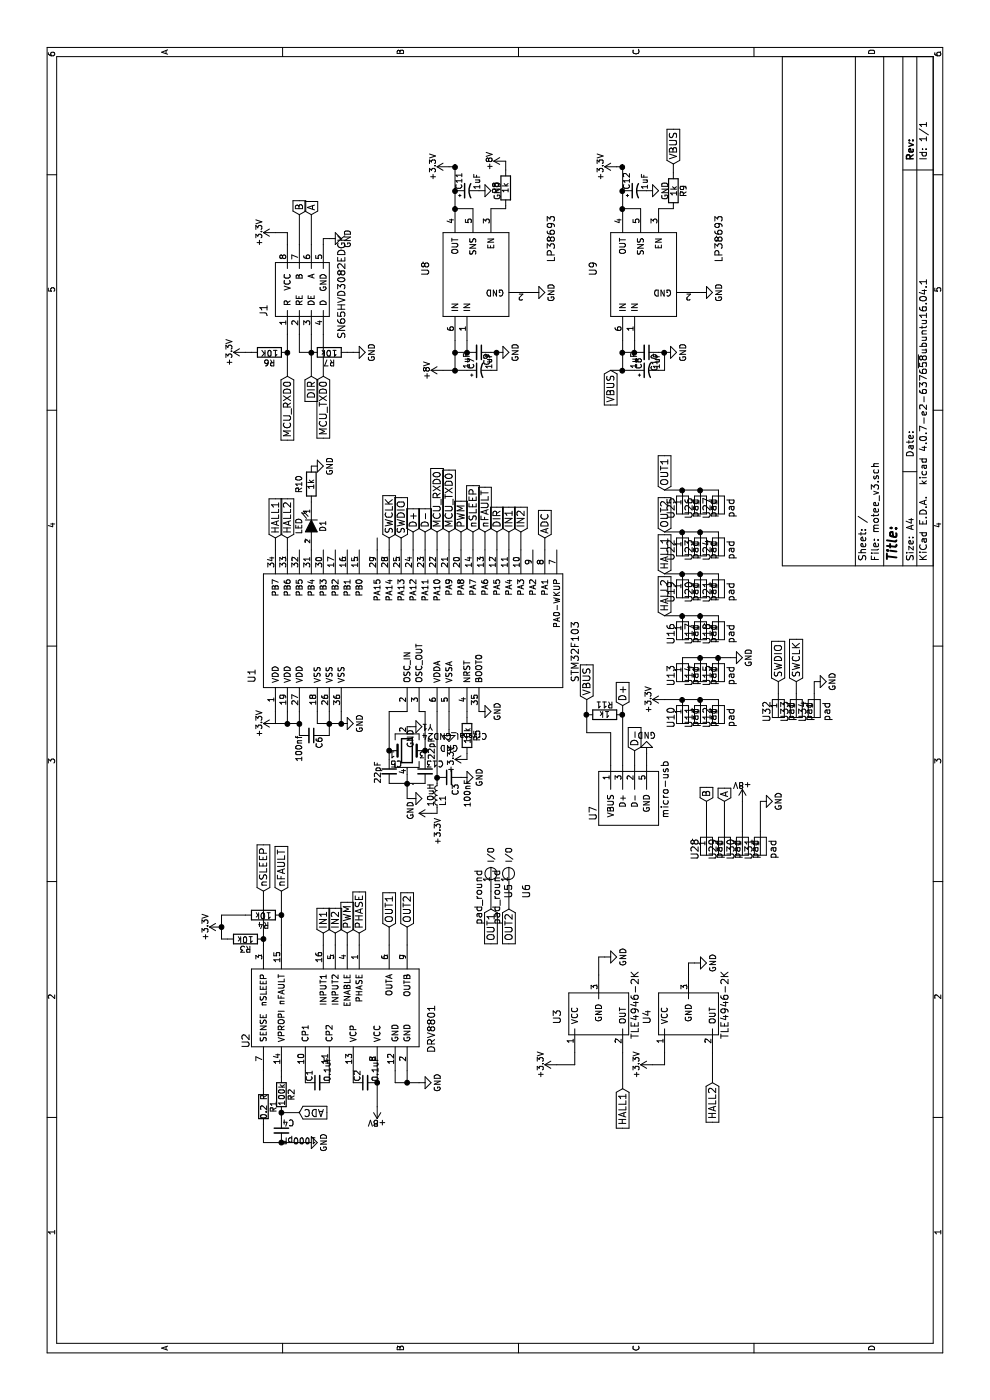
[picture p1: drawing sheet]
EESchema Schematic File Version 2
LIBS:motee_v3-rescue
LIBS:power
LIBS:device
LIBS:transistors
LIBS:conn
LIBS:linear
LIBS:regul
LIBS:74xx
LIBS:cmos4000
LIBS:adc-dac
LIBS:memory
LIBS:xilinx
LIBS:microcontrollers
LIBS:dsp
LIBS:microchip
LIBS:analog_switches
LIBS:motorola
LIBS:texas
LIBS:intel
LIBS:audio
LIBS:interface
LIBS:digital-audio
LIBS:philips
LIBS:display
LIBS:cypress
LIBS:siliconi
LIBS:opto
LIBS:atmel
LIBS:contrib
LIBS:valves
LIBS:stm32f103T8U
LIBS:drv8801
LIBS:pad
LIBS:sn65hvd3082edgk
LIBS:TLE4946-2K
LIBS:lp38693
LIBS:micro-usb
LIBS:motee_v3-cache
EELAYER 25 0
EELAYER END
$Descr A4 11693 8268
encoding utf-8
Sheet 1 1
Title ""
Date ""
Rev ""
Comp ""
Comment1 ""
Comment2 ""
Comment3 ""
Comment4 ""
$EndDescr
$Comp
L STM32F103 U1
U 1 1
P 6450 3700
F 0 "U1" H 6050 5300 60  0000 C CNN
F 1 "STM32F103" H 6250 2600 60  0000 C CNN
F 2 "stm32f103t8u:untitled-QFN50P600X600X100-37N" H 6450 3700 60  0001 C CNN
F 3 "" H 6450 3700 60  0000 C CNN
	1    6450 3700
	1    0    0    -1  
$EndComp
$Comp
L DRV8801 U2
U 1 1
P 3250 2950
F 0 "U2" H 3000 3850 60  0000 C CNN
F 1 "DRV8801" H 3100 2300 60  0000 C CNN
F 2 "Housings_DFN_QFN:UQFN-16-1EP_4x4mm_Pitch0.65mm" H 3250 2950 60  0001 C CNN
F 3 "" H 3250 2950 60  0000 C CNN
	1    3250 2950
	1    0    0    -1  
$EndComp
$Comp
L GND #PWR01
U 1 1
P 2650 3500
F 0 "#PWR01" H 2650 3250 50  0001 C CNN
F 1 "GND" H 2650 3350 50  0000 C CNN
F 2 "" H 2650 3500 50  0000 C CNN
F 3 "" H 2650 3500 50  0000 C CNN
	1    2650 3500
	1    0    0    -1  
$EndComp
$Comp
L GND #PWR02
U 1 1
P 5650 2850
F 0 "#PWR02" H 5650 2600 50  0001 C CNN
F 1 "GND" H 5650 2700 50  0000 C CNN
F 2 "" H 5650 2850 50  0000 C CNN
F 3 "" H 5650 2850 50  0000 C CNN
	1    5650 2850
	1    0    0    -1  
$EndComp
$Comp
L +8V #PWR03
U 1 1
P 2450 3150
F 0 "#PWR03" H 2450 3000 50  0001 C CNN
F 1 "+8V" H 2450 3290 50  0000 C CNN
F 2 "" H 2450 3150 50  0000 C CNN
F 3 "" H 2450 3150 50  0000 C CNN
	1    2450 3150
	0    -1   -1   0   
$EndComp
Text GLabel 3900 2900 2    60   Input ~ 0
PWM
Text GLabel 3900 2800 2    60   Input ~ 0
IN2
Text GLabel 3900 2700 2    60   Input ~ 0
IN1
$Comp
L +3.3V #PWR04
U 1 1
P 5650 2300
F 0 "#PWR04" H 5650 2150 50  0001 C CNN
F 1 "+3.3V" H 5650 2440 50  0000 C CNN
F 2 "" H 5650 2300 50  0000 C CNN
F 3 "" H 5650 2300 50  0000 C CNN
	1    5650 2300
	1    0    0    -1  
$EndComp
$Comp
L +3.3V #PWR05
U 1 1
P 4900 3600
F 0 "#PWR05" H 4900 3450 50  0001 C CNN
F 1 "+3.3V" H 4750 3550 50  0000 C CNN
F 2 "" H 4900 3600 50  0000 C CNN
F 3 "" H 4900 3600 50  0000 C CNN
	1    4900 3600
	1    0    0    -1  
$EndComp
$Comp
L L_Small L1
U 1 1
P 5050 3650
F 0 "L1" V 5000 3650 50  0000 L CNN
F 1 "10uH" V 5100 3550 50  0000 L CNN
F 2 "Inductors_NEOSID:Neosid_Inductor_SM0603CG" H 5050 3650 50  0001 C CNN
F 3 "" H 5050 3650 50  0000 C CNN
	1    5050 3650
	0    -1   -1   0   
$EndComp
$Comp
L GND #PWR06
U 1 1
P 5600 3750
F 0 "#PWR06" H 5600 3500 50  0001 C CNN
F 1 "GND" H 5600 3600 50  0000 C CNN
F 2 "" H 5600 3750 50  0000 C CNN
F 3 "" H 5600 3750 50  0000 C CNN
	1    5600 3750
	0    1    1    0   
$EndComp
$Comp
L R R5
U 1 1
P 5550 3900
F 0 "R5" V 5630 3900 50  0000 C CNN
F 1 "10k" V 5550 3900 50  0000 C CNN
F 2 "Resistors_SMD:R_0402" V 5480 3900 50  0001 C CNN
F 3 "" H 5550 3900 50  0000 C CNN
	1    5550 3900
	0    1    1    0   
$EndComp
$Comp
L C_Small C1
U 1 1
P 2650 2650
F 0 "C1" H 2660 2720 50  0000 L CNN
F 1 "0.1uF" H 2660 2570 50  0000 L CNN
F 2 "Capacitors_SMD:C_0402" H 2650 2650 50  0001 C CNN
F 3 "" H 2650 2650 50  0000 C CNN
	1    2650 2650
	1    0    0    -1  
$EndComp
$Comp
L C_Small C2
U 1 1
P 2650 3050
F 0 "C2" H 2660 3120 50  0000 L CNN
F 1 "0.1uF" H 2660 2970 50  0000 L CNN
F 2 "Capacitors_SMD:C_0402" H 2650 3050 50  0001 C CNN
F 3 "" H 2650 3050 50  0000 C CNN
	1    2650 3050
	1    0    0    -1  
$EndComp
$Comp
L C_Small C3
U 1 1
P 5200 3750
F 0 "C3" H 5050 3700 50  0000 L CNN
F 1 "100nF" H 4950 3600 50  0000 L CNN
F 2 "Capacitors_SMD:C_0402" H 5200 3750 50  0001 C CNN
F 3 "" H 5200 3750 50  0000 C CNN
	1    5200 3750
	1    0    0    -1  
$EndComp
$Comp
L +3.3V #PWR07
U 1 1
P 5350 3900
F 0 "#PWR07" H 5350 3750 50  0001 C CNN
F 1 "+3.3V" H 5350 4040 50  0000 C CNN
F 2 "" H 5350 3900 50  0000 C CNN
F 3 "" H 5350 3900 50  0000 C CNN
	1    5350 3900
	1    0    0    -1  
$EndComp
$Comp
L GND #PWR08
U 1 1
P 5200 3850
F 0 "#PWR08" H 5200 3600 50  0001 C CNN
F 1 "GND" H 5200 3700 50  0000 C CNN
F 2 "" H 5200 3850 50  0000 C CNN
F 3 "" H 5200 3850 50  0000 C CNN
	1    5200 3850
	1    0    0    -1  
$EndComp
$Comp
L TLE4946-2K U3
U 1 1
P 3200 4950
F 0 "U3" H 3200 5250 60  0000 C CNN
F 1 "TLE4946-2K" H 3300 4600 60  0000 C CNN
F 2 "TO_SOT_Packages_SMD:SOT-23" H 3300 4600 60  0001 C CNN
F 3 "" H 3300 4600 60  0000 C CNN
	1    3200 4950
	1    0    0    -1  
$EndComp
$Comp
L TLE4946-2K U4
U 1 1
P 3200 5700
F 0 "U4" H 3200 6000 60  0000 C CNN
F 1 "TLE4946-2K" H 3300 5350 60  0000 C CNN
F 2 "TO_SOT_Packages_SMD:SOT-23" H 3300 5350 60  0001 C CNN
F 3 "" H 3300 5350 60  0000 C CNN
	1    3200 5700
	1    0    0    -1  
$EndComp
$Comp
L SN65HVD3082EDGK J1
U 1 1
P 9200 2700
F 0 "J1" H 9100 3200 60  0000 C CNN
F 1 "SN65HVD3082EDGK" H 9300 2550 60  0000 C CNN
F 2 "SN65HVD3082EDGK:VSSOP8_P0.65mm_W3mm" H 9300 2550 60  0001 C CNN
F 3 "" H 9300 2550 60  0000 C CNN
	1    9200 2700
	1    0    0    -1  
$EndComp
$Comp
L GND #PWR09
U 1 1
P 3700 5050
F 0 "#PWR09" H 3700 4800 50  0001 C CNN
F 1 "GND" H 3700 4900 50  0000 C CNN
F 2 "" H 3700 5050 50  0000 C CNN
F 3 "" H 3700 5050 50  0000 C CNN
	1    3700 5050
	1    0    0    -1  
$EndComp
$Comp
L GND #PWR010
U 1 1
P 3650 5800
F 0 "#PWR010" H 3650 5550 50  0001 C CNN
F 1 "GND" H 3650 5650 50  0000 C CNN
F 2 "" H 3650 5800 50  0000 C CNN
F 3 "" H 3650 5800 50  0000 C CNN
	1    3650 5800
	1    0    0    -1  
$EndComp
$Comp
L +3.3V #PWR011
U 1 1
P 2800 4650
F 0 "#PWR011" H 2800 4500 50  0001 C CNN
F 1 "+3.3V" H 2800 4790 50  0000 C CNN
F 2 "" H 2800 4650 50  0000 C CNN
F 3 "" H 2800 4650 50  0000 C CNN
	1    2800 4650
	1    0    0    -1  
$EndComp
$Comp
L +3.3V #PWR012
U 1 1
P 2800 5450
F 0 "#PWR012" H 2800 5300 50  0001 C CNN
F 1 "+3.3V" H 2800 5590 50  0000 C CNN
F 2 "" H 2800 5450 50  0000 C CNN
F 3 "" H 2800 5450 50  0000 C CNN
	1    2800 5450
	1    0    0    -1  
$EndComp
Text GLabel 2600 5200 0    60   Input ~ 0
HALL1
Text GLabel 2650 5950 0    60   Input ~ 0
HALL2
$Comp
L R R2
U 1 1
P 2550 2350
F 0 "R2" V 2630 2350 50  0000 C CNN
F 1 "100k" V 2550 2350 50  0000 C CNN
F 2 "Resistors_SMD:R_0402" V 2480 2350 50  0001 C CNN
F 3 "" H 2550 2350 50  0000 C CNN
	1    2550 2350
	0    1    1    0   
$EndComp
$Comp
L GND #PWR013
U 1 1
P 2150 2550
F 0 "#PWR013" H 2150 2300 50  0001 C CNN
F 1 "GND" H 2150 2400 50  0000 C CNN
F 2 "" H 2150 2550 50  0000 C CNN
F 3 "" H 2150 2550 50  0000 C CNN
	1    2150 2550
	1    0    0    -1  
$EndComp
Text GLabel 2400 2500 3    60   Input ~ 0
ADC
$Comp
L R R1
U 1 1
P 2450 2200
F 0 "R1" V 2530 2200 50  0000 C CNN
F 1 "0.2 R" V 2450 2200 50  0000 C CNN
F 2 "Resistors_SMD:R_0603" V 2380 2200 50  0001 C CNN
F 3 "" H 2450 2200 50  0000 C CNN
	1    2450 2200
	0    1    1    0   
$EndComp
$Comp
L pad_round U5
U 1 1
P 4200 3950
F 0 "U5" H 4150 4250 60  0000 C CNN
F 1 "pad_round" H 4200 4000 60  0000 C CNN
F 2 "pad_round:pad_round" H 4200 4000 60  0001 C CNN
F 3 "" H 4200 4000 60  0000 C CNN
	1    4200 3950
	-1   0    0    1   
$EndComp
$Comp
L pad_round U6
U 1 1
P 4200 4100
F 0 "U6" H 4150 4400 60  0000 C CNN
F 1 "pad_round" H 4200 4150 60  0000 C CNN
F 2 "pad_round:pad_round" H 4200 4150 60  0001 C CNN
F 3 "" H 4200 4150 60  0000 C CNN
	1    4200 4100
	-1   0    0    1   
$EndComp
$Comp
L R R3
U 1 1
P 3850 2050
F 0 "R3" V 3930 2050 50  0000 C CNN
F 1 "10k" V 3850 2050 50  0000 C CNN
F 2 "Resistors_SMD:R_0402" V 3780 2050 50  0001 C CNN
F 3 "" H 3850 2050 50  0000 C CNN
	1    3850 2050
	-1   0    0    1   
$EndComp
$Comp
L R R4
U 1 1
P 4050 2200
F 0 "R4" V 4130 2200 50  0000 C CNN
F 1 "10k" V 4050 2200 50  0000 C CNN
F 2 "Resistors_SMD:R_0402" V 3980 2200 50  0001 C CNN
F 3 "" H 4050 2200 50  0000 C CNN
	1    4050 2200
	-1   0    0    1   
$EndComp
$Comp
L +3.3V #PWR014
U 1 1
P 3950 1850
F 0 "#PWR014" H 3950 1700 50  0001 C CNN
F 1 "+3.3V" H 3950 1990 50  0000 C CNN
F 2 "" H 3950 1850 50  0000 C CNN
F 3 "" H 3950 1850 50  0000 C CNN
	1    3950 1850
	1    0    0    -1  
$EndComp
Text GLabel 4250 2350 2    60   Input ~ 0
nFAULT
Text GLabel 4250 2200 2    60   Input ~ 0
nSLEEP
Text GLabel 3900 3000 2    60   Input ~ 0
PHASE
$Comp
L GND #PWR015
U 1 1
P 9700 2750
F 0 "#PWR015" H 9700 2500 50  0001 C CNN
F 1 "GND" H 9700 2600 50  0000 C CNN
F 2 "" H 9700 2750 50  0000 C CNN
F 3 "" H 9700 2750 50  0000 C CNN
	1    9700 2750
	1    0    0    -1  
$EndComp
$Comp
L R R6
U 1 1
P 8750 2250
F 0 "R6" V 8830 2250 50  0000 C CNN
F 1 "10K" V 8750 2250 50  0000 C CNN
F 2 "Resistors_SMD:R_0402" V 8680 2250 50  0001 C CNN
F 3 "" H 8750 2250 50  0000 C CNN
	1    8750 2250
	-1   0    0    1   
$EndComp
$Comp
L R R7
U 1 1
P 8750 2750
F 0 "R7" V 8830 2750 50  0000 C CNN
F 1 "10k" V 8750 2750 50  0000 C CNN
F 2 "Resistors_SMD:R_0402" V 8680 2750 50  0001 C CNN
F 3 "" H 8750 2750 50  0000 C CNN
	1    8750 2750
	-1   0    0    1   
$EndComp
Text GLabel 8550 2700 0    60   Input ~ 0
MCU_TXD0
Text GLabel 8550 2600 0    60   Input ~ 0
DIR
Text GLabel 8550 2400 0    60   Input ~ 0
MCU_RXD0
Text GLabel 9900 2500 2    60   Input ~ 0
B
Text GLabel 9900 2600 2    60   Input ~ 0
A
$Comp
L +3.3V #PWR016
U 1 1
P 8750 2050
F 0 "#PWR016" H 8750 1900 50  0001 C CNN
F 1 "+3.3V" H 8750 2190 50  0000 C CNN
F 2 "" H 8750 2050 50  0000 C CNN
F 3 "" H 8750 2050 50  0000 C CNN
	1    8750 2050
	1    0    0    -1  
$EndComp
$Comp
L +3.3V #PWR017
U 1 1
P 9750 2300
F 0 "#PWR017" H 9750 2150 50  0001 C CNN
F 1 "+3.3V" H 9750 2440 50  0000 C CNN
F 2 "" H 9750 2300 50  0000 C CNN
F 3 "" H 9750 2300 50  0000 C CNN
	1    9750 2300
	1    0    0    -1  
$EndComp
$Comp
L GND #PWR018
U 1 1
P 8750 2950
F 0 "#PWR018" H 8750 2700 50  0001 C CNN
F 1 "GND" H 8750 2800 50  0000 C CNN
F 2 "" H 8750 2950 50  0000 C CNN
F 3 "" H 8750 2950 50  0000 C CNN
	1    8750 2950
	1    0    0    -1  
$EndComp
Text GLabel 7200 2300 2    60   Input ~ 0
HALL1
Text GLabel 7200 2400 2    60   Input ~ 0
HALL2
Text GLabel 7250 3850 2    60   Input ~ 0
PWM
Text GLabel 7250 3550 2    60   Input ~ 0
D-
Text GLabel 7250 3750 2    60   Input ~ 0
MCU_TXD0
Text GLabel 7250 3950 2    60   Input ~ 0
nSLEEP
Text GLabel 7250 4050 2    60   Input ~ 0
nFAULT
Text GLabel 7200 4550 2    60   Input ~ 0
ADC
Text GLabel 7250 3650 2    60   Input ~ 0
MCU_RXD0
Text GLabel 7250 3450 2    60   Input ~ 0
D+
Text GLabel 7250 4150 2    60   Input ~ 0
DIR
$Comp
L LP38693 U9
U 1 1
P 9500 5400
F 0 "U9" H 9450 5850 60  0000 C CNN
F 1 "LP38693" H 9700 4800 60  0000 C CNN
F 2 "TO_SOT_Packages_SMD:SOT-23-6" H 9500 5400 60  0001 C CNN
F 3 "" H 9500 5400 60  0000 C CNN
	1    9500 5400
	1    0    0    -1  
$EndComp
$Comp
L GND #PWR019
U 1 1
P 9250 5850
F 0 "#PWR019" H 9250 5600 50  0001 C CNN
F 1 "GND" H 9250 5700 50  0000 C CNN
F 2 "" H 9250 5850 50  0000 C CNN
F 3 "" H 9250 5850 50  0000 C CNN
	1    9250 5850
	1    0    0    -1  
$EndComp
$Comp
L +3.3V #PWR020
U 1 1
P 10300 5150
F 0 "#PWR020" H 10300 5000 50  0001 C CNN
F 1 "+3.3V" H 10300 5290 50  0000 C CNN
F 2 "" H 10300 5150 50  0000 C CNN
F 3 "" H 10300 5150 50  0000 C CNN
	1    10300 5150
	1    0    0    -1  
$EndComp
$Comp
L R R9
U 1 1
P 10100 5625
F 0 "R9" V 10180 5625 50  0000 C CNN
F 1 "1k" V 10100 5625 50  0000 C CNN
F 2 "Resistors_SMD:R_0402" V 10030 5625 50  0001 C CNN
F 3 "" H 10100 5625 50  0000 C CNN
	1    10100 5625
	0    1    1    0   
$EndComp
$Comp
L C_Small C10
U 1 1
P 8750 5400
F 0 "C10" H 8760 5470 50  0000 L CNN
F 1 "1uF" H 8750 5300 50  0000 L CNN
F 2 "Capacitors_SMD:C_0402" H 8750 5400 50  0001 C CNN
F 3 "" H 8750 5400 50  0000 C CNN
	1    8750 5400
	-1   0    0    1   
$EndComp
$Comp
L GND #PWR021
U 1 1
P 8750 5550
F 0 "#PWR021" H 8750 5300 50  0001 C CNN
F 1 "GND" H 8750 5400 50  0000 C CNN
F 2 "" H 8750 5550 50  0000 C CNN
F 3 "" H 8750 5550 50  0000 C CNN
	1    8750 5550
	1    0    0    -1  
$EndComp
$Comp
L CP1_Small C12
U 1 1
P 10100 5300
F 0 "C12" H 10110 5370 50  0000 L CNN
F 1 "1uF" H 10110 5220 50  0000 L CNN
F 2 "Capacitors_SMD:C_1206" H 10100 5300 50  0001 C CNN
F 3 "" H 10100 5300 50  0000 C CNN
	1    10100 5300
	1    0    0    -1  
$EndComp
$Comp
L GND #PWR022
U 1 1
P 10100 5400
F 0 "#PWR022" H 10100 5150 50  0001 C CNN
F 1 "GND" H 10100 5250 50  0000 C CNN
F 2 "" H 10100 5400 50  0000 C CNN
F 3 "" H 10100 5400 50  0000 C CNN
	1    10100 5400
	1    0    0    -1  
$EndComp
$Comp
L CP1_Small C8
U 1 1
P 8600 5400
F 0 "C8" H 8610 5470 50  0000 L CNN
F 1 "1uF" H 8610 5320 50  0000 L CNN
F 2 "Capacitors_Tantalum_SMD:TantalC_SizeT_EIA-3528" H 8600 5400 50  0001 C CNN
F 3 "" H 8600 5400 50  0000 C CNN
	1    8600 5400
	1    0    0    -1  
$EndComp
$Comp
L C_Small C6
U 1 1
P 5550 2600
F 0 "C6" H 5560 2670 50  0000 L CNN
F 1 "100nf" H 5550 2500 50  0000 L CNN
F 2 "Capacitors_SMD:C_0402" H 5550 2600 50  0001 C CNN
F 3 "" H 5550 2600 50  0000 C CNN
	1    5550 2600
	-1   0    0    1   
$EndComp
Connection ~ 5650 2400
Connection ~ 9950 5200
Wire Wire Line
	9950 5200 10300 5200
Wire Wire Line
	9950 5200 9950 5350
Wire Wire Line
	7250 4150 7100 4150
Wire Wire Line
	7100 3450 7250 3450
Wire Wire Line
	7100 4550 7200 4550
Wire Wire Line
	7250 4050 7100 4050
Wire Wire Line
	7100 3950 7250 3950
Wire Wire Line
	7100 3550 7250 3550
Wire Wire Line
	7100 3650 7250 3650
Wire Wire Line
	7100 3750 7250 3750
Wire Wire Line
	7100 3850 7250 3850
Wire Wire Line
	7100 2300 7200 2300
Wire Wire Line
	7100 2400 7200 2400
Wire Wire Line
	8750 2050 8750 2100
Wire Wire Line
	8750 2950 8750 2900
Wire Wire Line
	9700 2700 9700 2750
Wire Wire Line
	9650 2700 9700 2700
Wire Wire Line
	9650 2600 9900 2600
Wire Wire Line
	9650 2500 9900 2500
Wire Wire Line
	9750 2400 9750 2300
Wire Wire Line
	9650 2400 9750 2400
Connection ~ 8750 2600
Wire Wire Line
	8750 2500 8750 2600
Wire Wire Line
	8750 2500 8900 2500
Wire Wire Line
	8550 2600 8900 2600
Wire Wire Line
	8550 2700 8900 2700
Wire Wire Line
	8550 2400 8900 2400
Wire Wire Line
	3800 3000 3900 3000
Connection ~ 3950 1850
Connection ~ 4050 2350
Connection ~ 3850 2200
Wire Wire Line
	3850 1850 3850 1900
Wire Wire Line
	3850 1850 4050 1850
Wire Wire Line
	4050 1850 4050 2050
Wire Wire Line
	3800 2200 4250 2200
Wire Wire Line
	3800 2350 4250 2350
Wire Wire Line
	3950 3400 3800 3400
Wire Wire Line
	3800 3250 3950 3250
Connection ~ 2150 2350
Wire Wire Line
	2300 2200 2150 2200
Wire Wire Line
	2750 2200 2600 2200
Wire Wire Line
	2150 2200 2150 2550
Connection ~ 2400 2350
Wire Wire Line
	2400 2500 2400 2500
Wire Wire Line
	2400 2350 2400 2500
Wire Wire Line
	2750 2350 2700 2350
Wire Wire Line
	3650 5750 3650 5800
Wire Wire Line
	3550 5750 3650 5750
Wire Wire Line
	3700 5000 3700 5050
Wire Wire Line
	3550 5000 3700 5000
Wire Wire Line
	2800 4800 2800 4650
Wire Wire Line
	2900 4800 2800 4800
Wire Wire Line
	2900 5200 2600 5200
Wire Wire Line
	2800 5550 2800 5450
Wire Wire Line
	2900 5550 2800 5550
Wire Wire Line
	2900 5950 2650 5950
Wire Wire Line
	5650 2850 5750 2850
Wire Wire Line
	5650 2650 5650 2850
Wire Wire Line
	5650 2650 5750 2650
Wire Wire Line
	5550 2750 5750 2750
Connection ~ 5650 2750
Wire Wire Line
	5650 2300 5750 2300
Wire Wire Line
	5750 2400 5650 2400
Connection ~ 5650 2850
Wire Wire Line
	2750 3300 2650 3300
Wire Wire Line
	2650 3300 2650 3500
Wire Wire Line
	2750 3400 2650 3400
Connection ~ 2650 3400
Wire Wire Line
	2450 3150 2750 3150
Wire Wire Line
	2750 2950 2650 2950
Wire Wire Line
	3800 2700 3900 2700
Wire Wire Line
	3800 2800 3900 2800
Wire Wire Line
	3800 2900 3900 2900
Wire Wire Line
	2750 2550 2650 2550
Wire Wire Line
	2750 2750 2650 2750
Wire Wire Line
	5750 3750 5600 3750
Wire Wire Line
	5150 3650 5750 3650
Connection ~ 5200 3650
Wire Wire Line
	4950 3650 4900 3650
Wire Wire Line
	4900 3650 4900 3600
Wire Wire Line
	5750 3900 5700 3900
Wire Wire Line
	5650 2300 5650 2500
Wire Wire Line
	5650 2750 5650 2700
Wire Wire Line
	8750 5500 8750 5550
Wire Wire Line
	10300 5200 10300 5150
Connection ~ 10300 5200
Wire Wire Line
	8600 5500 8600 5550
Wire Wire Line
	8600 5550 8750 5550
Wire Wire Line
	8600 5200 8850 5200
Wire Wire Line
	8600 5100 8600 5300
Wire Wire Line
	8850 5300 8750 5300
Wire Wire Line
	8750 5300 8750 5200
Connection ~ 8750 5200
Connection ~ 8600 5200
Connection ~ 8750 5300
Connection ~ 8750 5550
Connection ~ 8750 2400
Connection ~ 2650 3150
Connection ~ 5650 2500
Wire Wire Line
	5550 2500 5750 2500
Wire Wire Line
	5550 2700 5550 2750
Text GLabel 5850 4900 2    60   Input ~ 0
VBUS
Text GLabel 5800 5200 2    60   Input ~ 0
D+
Text GLabel 5425 5300 2    60   Input ~ 0
D-
$Comp
L GND #PWR023
U 1 1
P 5400 5400
F 0 "#PWR023" H 5400 5150 50  0001 C CNN
F 1 "GND" H 5400 5250 50  0000 C CNN
F 2 "" H 5400 5400 50  0000 C CNN
F 3 "" H 5400 5400 50  0000 C CNN
	1    5400 5400
	0    -1   -1   0   
$EndComp
$Comp
L LP38693 U8
U 1 1
P 9500 4000
F 0 "U8" H 9450 4450 60  0000 C CNN
F 1 "LP38693" H 9700 3400 60  0000 C CNN
F 2 "TO_SOT_Packages_SMD:SOT-23-6" H 9500 4000 60  0001 C CNN
F 3 "" H 9500 4000 60  0000 C CNN
	1    9500 4000
	1    0    0    -1  
$EndComp
$Comp
L +8V #PWR024
U 1 1
P 8600 3700
F 0 "#PWR024" H 8600 3550 50  0001 C CNN
F 1 "+8V" H 8600 3840 50  0000 C CNN
F 2 "" H 8600 3700 50  0000 C CNN
F 3 "" H 8600 3700 50  0000 C CNN
	1    8600 3700
	1    0    0    -1  
$EndComp
$Comp
L GND #PWR025
U 1 1
P 9250 4450
F 0 "#PWR025" H 9250 4200 50  0001 C CNN
F 1 "GND" H 9250 4300 50  0000 C CNN
F 2 "" H 9250 4450 50  0000 C CNN
F 3 "" H 9250 4450 50  0000 C CNN
	1    9250 4450
	1    0    0    -1  
$EndComp
$Comp
L +3.3V #PWR026
U 1 1
P 10300 3750
F 0 "#PWR026" H 10300 3600 50  0001 C CNN
F 1 "+3.3V" H 10300 3890 50  0000 C CNN
F 2 "" H 10300 3750 50  0000 C CNN
F 3 "" H 10300 3750 50  0000 C CNN
	1    10300 3750
	1    0    0    -1  
$EndComp
$Comp
L R R8
U 1 1
P 10125 4225
F 0 "R8" V 10205 4225 50  0000 C CNN
F 1 "1k" V 10125 4225 50  0000 C CNN
F 2 "Resistors_SMD:R_0402" V 10055 4225 50  0001 C CNN
F 3 "" H 10125 4225 50  0000 C CNN
	1    10125 4225
	0    -1   -1   0   
$EndComp
$Comp
L C_Small C9
U 1 1
P 8750 4000
F 0 "C9" H 8760 4070 50  0000 L CNN
F 1 "1uF" H 8750 3900 50  0000 L CNN
F 2 "Capacitors_SMD:C_0402" H 8750 4000 50  0001 C CNN
F 3 "" H 8750 4000 50  0000 C CNN
	1    8750 4000
	-1   0    0    1   
$EndComp
$Comp
L GND #PWR027
U 1 1
P 8750 4150
F 0 "#PWR027" H 8750 3900 50  0001 C CNN
F 1 "GND" H 8750 4000 50  0000 C CNN
F 2 "" H 8750 4150 50  0000 C CNN
F 3 "" H 8750 4150 50  0000 C CNN
	1    8750 4150
	1    0    0    -1  
$EndComp
$Comp
L CP1_Small C11
U 1 1
P 10100 3900
F 0 "C11" H 10110 3970 50  0000 L CNN
F 1 "1uF" H 10110 3820 50  0000 L CNN
F 2 "Capacitors_Tantalum_SMD:TantalC_SizeT_EIA-3528" H 10100 3900 50  0001 C CNN
F 3 "" H 10100 3900 50  0000 C CNN
	1    10100 3900
	1    0    0    -1  
$EndComp
$Comp
L GND #PWR028
U 1 1
P 10100 4000
F 0 "#PWR028" H 10100 3750 50  0001 C CNN
F 1 "GND" H 10100 3850 50  0000 C CNN
F 2 "" H 10100 4000 50  0000 C CNN
F 3 "" H 10100 4000 50  0000 C CNN
	1    10100 4000
	1    0    0    -1  
$EndComp
$Comp
L CP1_Small C7
U 1 1
P 8600 4000
F 0 "C7" H 8610 4070 50  0000 L CNN
F 1 "1uF" H 8610 3920 50  0000 L CNN
F 2 "Capacitors_Tantalum_SMD:TantalC_SizeT_EIA-3528" H 8600 4000 50  0001 C CNN
F 3 "" H 8600 4000 50  0000 C CNN
	1    8600 4000
	1    0    0    -1  
$EndComp
Connection ~ 9950 3800
Wire Wire Line
	9950 3800 10300 3800
Wire Wire Line
	9950 3800 9950 3950
Connection ~ 10100 3800
Wire Wire Line
	8750 4100 8750 4150
Wire Wire Line
	10300 3800 10300 3750
Connection ~ 10300 3800
Wire Wire Line
	8600 4100 8600 4150
Wire Wire Line
	8600 4150 8750 4150
Wire Wire Line
	8600 3800 8850 3800
Wire Wire Line
	8600 3700 8600 3900
Wire Wire Line
	8850 3900 8750 3900
Wire Wire Line
	8750 3900 8750 3800
Connection ~ 8750 3800
Connection ~ 8600 3800
Connection ~ 8750 3900
Connection ~ 8750 4150
Text GLabel 8600 5100 0    60   Input ~ 0
VBUS
$Comp
L micro-usb U7
U 1 1
P 5050 5250
F 0 "U7" H 4900 5550 60  0000 C CNN
F 1 "micro-usb" H 5100 4950 60  0000 C CNN
F 2 "mikrousb:microusb-USB-MICRO-SMD" H 5050 5250 60  0001 C CNN
F 3 "" H 5050 5250 60  0000 C CNN
	1    5050 5250
	1    0    0    -1  
$EndComp
Wire Wire Line
	5300 5200 5800 5200
Wire Wire Line
	5300 5400 5400 5400
$Comp
L pad U19
U 1 1
P 6900 5700
F 0 "U19" H 6750 5800 60  0000 C CNN
F 1 "pad" H 6750 5600 60  0000 C CNN
F 2 "pad_round:pad_square" H 6900 5950 60  0001 C CNN
F 3 "" H 6900 5950 60  0000 C CNN
	1    6900 5700
	1    0    0    -1  
$EndComp
$Comp
L pad U20
U 1 1
P 6900 5850
F 0 "U20" H 6750 5950 60  0000 C CNN
F 1 "pad" H 6750 5750 60  0000 C CNN
F 2 "pad_round:pad_square" H 6900 6100 60  0001 C CNN
F 3 "" H 6900 6100 60  0000 C CNN
	1    6900 5850
	1    0    0    -1  
$EndComp
$Comp
L pad U21
U 1 1
P 6900 6000
F 0 "U21" H 6750 6100 60  0000 C CNN
F 1 "pad" H 6750 5900 60  0000 C CNN
F 2 "pad_round:pad_square" H 6900 6250 60  0001 C CNN
F 3 "" H 6900 6250 60  0000 C CNN
	1    6900 6000
	1    0    0    -1  
$EndComp
Wire Wire Line
	7100 4250 7250 4250
Wire Wire Line
	7100 4350 7250 4350
Text GLabel 7250 4250 2    60   Input ~ 0
IN1
Text GLabel 7250 4350 2    60   Input ~ 0
IN2
$Comp
L pad U16
U 1 1
P 6550 5700
F 0 "U16" H 6400 5800 60  0000 C CNN
F 1 "pad" H 6400 5600 60  0000 C CNN
F 2 "pad_round:pad_square" H 6550 5950 60  0001 C CNN
F 3 "" H 6550 5950 60  0000 C CNN
	1    6550 5700
	1    0    0    -1  
$EndComp
$Comp
L pad U17
U 1 1
P 6550 5850
F 0 "U17" H 6400 5950 60  0000 C CNN
F 1 "pad" H 6400 5750 60  0000 C CNN
F 2 "pad_round:pad_square" H 6550 6100 60  0001 C CNN
F 3 "" H 6550 6100 60  0000 C CNN
	1    6550 5850
	1    0    0    -1  
$EndComp
$Comp
L pad U18
U 1 1
P 6550 6000
F 0 "U18" H 6400 6100 60  0000 C CNN
F 1 "pad" H 6400 5900 60  0000 C CNN
F 2 "pad_round:pad_square" H 6550 6250 60  0001 C CNN
F 3 "" H 6550 6250 60  0000 C CNN
	1    6550 6000
	1    0    0    -1  
$EndComp
$Comp
L pad U13
U 1 1
P 6200 5700
F 0 "U13" H 6050 5800 60  0000 C CNN
F 1 "pad" H 6050 5600 60  0000 C CNN
F 2 "pad_round:pad_square" H 6200 5950 60  0001 C CNN
F 3 "" H 6200 5950 60  0000 C CNN
	1    6200 5700
	1    0    0    -1  
$EndComp
$Comp
L pad U14
U 1 1
P 6200 5850
F 0 "U14" H 6050 5950 60  0000 C CNN
F 1 "pad" H 6050 5750 60  0000 C CNN
F 2 "pad_round:pad_square" H 6200 6100 60  0001 C CNN
F 3 "" H 6200 6100 60  0000 C CNN
	1    6200 5850
	1    0    0    -1  
$EndComp
$Comp
L pad U15
U 1 1
P 6200 6000
F 0 "U15" H 6050 6100 60  0000 C CNN
F 1 "pad" H 6050 5900 60  0000 C CNN
F 2 "pad_round:pad_square" H 6200 6250 60  0001 C CNN
F 3 "" H 6200 6250 60  0000 C CNN
	1    6200 6000
	1    0    0    -1  
$EndComp
$Comp
L pad U10
U 1 1
P 5850 5700
F 0 "U10" H 5700 5800 60  0000 C CNN
F 1 "pad" H 5700 5600 60  0000 C CNN
F 2 "pad_round:pad_square" H 5850 5950 60  0001 C CNN
F 3 "" H 5850 5950 60  0000 C CNN
	1    5850 5700
	1    0    0    -1  
$EndComp
$Comp
L pad U11
U 1 1
P 5850 5850
F 0 "U11" H 5700 5950 60  0000 C CNN
F 1 "pad" H 5700 5750 60  0000 C CNN
F 2 "pad_round:pad_square" H 5850 6100 60  0001 C CNN
F 3 "" H 5850 6100 60  0000 C CNN
	1    5850 5850
	1    0    0    -1  
$EndComp
$Comp
L pad U12
U 1 1
P 5850 6000
F 0 "U12" H 5700 6100 60  0000 C CNN
F 1 "pad" H 5700 5900 60  0000 C CNN
F 2 "pad_round:pad_square" H 5850 6250 60  0001 C CNN
F 3 "" H 5850 6250 60  0000 C CNN
	1    5850 6000
	1    0    0    -1  
$EndComp
$Comp
L pad U25
U 1 1
P 7600 5700
F 0 "U25" H 7450 5800 60  0000 C CNN
F 1 "pad" H 7450 5600 60  0000 C CNN
F 2 "pad_round:pad_square" H 7600 5950 60  0001 C CNN
F 3 "" H 7600 5950 60  0000 C CNN
	1    7600 5700
	1    0    0    -1  
$EndComp
$Comp
L pad U26
U 1 1
P 7600 5850
F 0 "U26" H 7450 5950 60  0000 C CNN
F 1 "pad" H 7450 5750 60  0000 C CNN
F 2 "pad_round:pad_square" H 7600 6100 60  0001 C CNN
F 3 "" H 7600 6100 60  0000 C CNN
	1    7600 5850
	1    0    0    -1  
$EndComp
$Comp
L pad U27
U 1 1
P 7600 6000
F 0 "U27" H 7450 6100 60  0000 C CNN
F 1 "pad" H 7450 5900 60  0000 C CNN
F 2 "pad_round:pad_square" H 7600 6250 60  0001 C CNN
F 3 "" H 7600 6250 60  0000 C CNN
	1    7600 6000
	1    0    0    -1  
$EndComp
$Comp
L pad U22
U 1 1
P 7250 5700
F 0 "U22" H 7100 5800 60  0000 C CNN
F 1 "pad" H 7100 5600 60  0000 C CNN
F 2 "pad_round:pad_square" H 7250 5950 60  0001 C CNN
F 3 "" H 7250 5950 60  0000 C CNN
	1    7250 5700
	1    0    0    -1  
$EndComp
$Comp
L pad U23
U 1 1
P 7250 5850
F 0 "U23" H 7100 5950 60  0000 C CNN
F 1 "pad" H 7100 5750 60  0000 C CNN
F 2 "pad_round:pad_square" H 7250 6100 60  0001 C CNN
F 3 "" H 7250 6100 60  0000 C CNN
	1    7250 5850
	1    0    0    -1  
$EndComp
$Comp
L pad U24
U 1 1
P 7250 6000
F 0 "U24" H 7100 6100 60  0000 C CNN
F 1 "pad" H 7100 5900 60  0000 C CNN
F 2 "pad_round:pad_square" H 7250 6250 60  0001 C CNN
F 3 "" H 7250 6250 60  0000 C CNN
	1    7250 6000
	1    0    0    -1  
$EndComp
Wire Wire Line
	5850 5550 5850 6000
Connection ~ 5850 5850
Connection ~ 5850 5700
Wire Wire Line
	6200 5700 6200 6100
Connection ~ 6200 5850
Connection ~ 6200 6000
Wire Wire Line
	6550 5550 6550 6000
Connection ~ 6550 5850
Connection ~ 6550 5700
Wire Wire Line
	6900 5550 6900 6000
Connection ~ 6900 5850
Connection ~ 6900 5700
Wire Wire Line
	7250 5550 7250 6000
Connection ~ 7250 5850
Connection ~ 7250 5700
Wire Wire Line
	7600 5550 7600 6000
Connection ~ 7600 5850
Connection ~ 7600 5700
Text GLabel 7600 5550 2    60   Input ~ 0
OUT1
Text GLabel 7250 5550 2    60   Input ~ 0
OUT2
Text GLabel 6900 5550 2    60   Input ~ 0
HALL1
Text GLabel 6550 5550 2    60   Input ~ 0
HALL2
$Comp
L GND #PWR029
U 1 1
P 6200 6100
F 0 "#PWR029" H 6200 5850 50  0001 C CNN
F 1 "GND" H 6200 5950 50  0000 C CNN
F 2 "" H 6200 6100 50  0000 C CNN
F 3 "" H 6200 6100 50  0000 C CNN
	1    6200 6100
	1    0    0    -1  
$EndComp
$Comp
L +3.3V #PWR030
U 1 1
P 5850 5550
F 0 "#PWR030" H 5850 5400 50  0001 C CNN
F 1 "+3.3V" H 5850 5690 50  0000 C CNN
F 2 "" H 5850 5550 50  0000 C CNN
F 3 "" H 5850 5550 50  0000 C CNN
	1    5850 5550
	1    0    0    -1  
$EndComp
$Comp
L pad U28
U 1 1
P 4750 5900
F 0 "U28" H 4600 6000 60  0000 C CNN
F 1 "pad" H 4600 5800 60  0000 C CNN
F 2 "pad_round:pad_zlacze" H 4750 6150 60  0001 C CNN
F 3 "" H 4750 6150 60  0000 C CNN
	1    4750 5900
	1    0    0    -1  
$EndComp
$Comp
L pad U29
U 1 1
P 4750 6050
F 0 "U29" H 4600 6150 60  0000 C CNN
F 1 "pad" H 4600 5950 60  0000 C CNN
F 2 "pad_round:pad_zlacze" H 4750 6300 60  0001 C CNN
F 3 "" H 4750 6300 60  0000 C CNN
	1    4750 6050
	1    0    0    -1  
$EndComp
$Comp
L pad U30
U 1 1
P 4750 6200
F 0 "U30" H 4600 6300 60  0000 C CNN
F 1 "pad" H 4600 6100 60  0000 C CNN
F 2 "pad_round:pad_zlacze" H 4750 6450 60  0001 C CNN
F 3 "" H 4750 6450 60  0000 C CNN
	1    4750 6200
	1    0    0    -1  
$EndComp
$Comp
L pad U31
U 1 1
P 4750 6350
F 0 "U31" H 4600 6450 60  0000 C CNN
F 1 "pad" H 4600 6250 60  0000 C CNN
F 2 "pad_round:pad_zlacze" H 4750 6600 60  0001 C CNN
F 3 "" H 4750 6600 60  0000 C CNN
	1    4750 6350
	1    0    0    -1  
$EndComp
Wire Wire Line
	4750 5900 5000 5900
Wire Wire Line
	4750 6050 5000 6050
Wire Wire Line
	4750 6200 5000 6200
Wire Wire Line
	4750 6350 5000 6350
$Comp
L GND #PWR031
U 1 1
P 5000 6350
F 0 "#PWR031" H 5000 6100 50  0001 C CNN
F 1 "GND" H 5000 6200 50  0000 C CNN
F 2 "" H 5000 6350 50  0000 C CNN
F 3 "" H 5000 6350 50  0000 C CNN
	1    5000 6350
	1    0    0    -1  
$EndComp
$Comp
L +8V #PWR032
U 1 1
P 5000 6200
F 0 "#PWR032" H 5000 6050 50  0001 C CNN
F 1 "+8V" H 5000 6340 50  0000 C CNN
F 2 "" H 5000 6200 50  0000 C CNN
F 3 "" H 5000 6200 50  0000 C CNN
	1    5000 6200
	0    1    1    0   
$EndComp
Text GLabel 5000 5900 2    60   Input ~ 0
B
Text GLabel 5000 6050 2    60   Input ~ 0
A
Wire Wire Line
	7100 3150 7200 3150
Wire Wire Line
	7100 3250 7200 3250
Text GLabel 7200 3250 2    60   Input ~ 0
SWCLK
Text GLabel 7200 3350 2    60   Input ~ 0
SWDIO
Wire Wire Line
	7100 3350 7200 3350
$Comp
L pad U32
U 1 1
P 5900 6500
F 0 "U32" H 5750 6600 60  0000 C CNN
F 1 "pad" H 5750 6400 60  0000 C CNN
F 2 "pad_round:pad_isp" H 5900 6750 60  0001 C CNN
F 3 "" H 5900 6750 60  0000 C CNN
	1    5900 6500
	1    0    0    -1  
$EndComp
$Comp
L pad U33
U 1 1
P 5900 6650
F 0 "U33" H 5750 6750 60  0000 C CNN
F 1 "pad" H 5750 6550 60  0000 C CNN
F 2 "pad_round:pad_isp" H 5900 6900 60  0001 C CNN
F 3 "" H 5900 6900 60  0000 C CNN
	1    5900 6650
	1    0    0    -1  
$EndComp
$Comp
L pad U34
U 1 1
P 5900 6800
F 0 "U34" H 5750 6900 60  0000 C CNN
F 1 "pad" H 5750 6700 60  0000 C CNN
F 2 "pad_round:pad_isp" H 5900 7050 60  0001 C CNN
F 3 "" H 5900 7050 60  0000 C CNN
	1    5900 6800
	1    0    0    -1  
$EndComp
Wire Wire Line
	5900 6500 6000 6500
Wire Wire Line
	5900 6650 6000 6650
Wire Wire Line
	5900 6800 6000 6800
Text GLabel 6000 6500 2    60   Input ~ 0
SWDIO
Text GLabel 6000 6650 2    60   Input ~ 0
SWCLK
$Comp
L GND #PWR033
U 1 1
P 6000 6800
F 0 "#PWR033" H 6000 6550 50  0001 C CNN
F 1 "GND" H 6000 6650 50  0000 C CNN
F 2 "" H 6000 6800 50  0000 C CNN
F 3 "" H 6000 6800 50  0000 C CNN
	1    6000 6800
	1    0    0    -1  
$EndComp
Wire Wire Line
	4250 4100 4100 4100
Wire Wire Line
	4250 4250 4100 4250
Text GLabel 4100 4100 0    60   Input ~ 0
OUT1
Text GLabel 4100 4250 0    60   Input ~ 0
OUT2
Text GLabel 3950 3250 2    60   Input ~ 0
OUT1
Text GLabel 3950 3400 2    60   Input ~ 0
OUT2
Wire Wire Line
	5400 3900 5350 3900
$Comp
L C_Small C4
U 1 1
P 2250 2350
F 0 "C4" H 2260 2420 50  0000 L CNN
F 1 "1000pF" H 2260 2270 50  0000 L CNN
F 2 "Capacitors_SMD:C_0402" H 2250 2350 50  0001 C CNN
F 3 "" H 2250 2350 50  0000 C CNN
	1    2250 2350
	0    1    1    0   
$EndComp
Wire Wire Line
	2400 2350 2350 2350
$Comp
L LED-RESCUE-motee_v3 D1
U 1 1
P 7300 2600
F 0 "D1" H 7300 2700 50  0000 C CNN
F 1 "LED" H 7300 2500 50  0000 C CNN
F 2 "LEDs:LED_0603" H 7300 2600 50  0001 C CNN
F 3 "" H 7300 2600 50  0000 C CNN
	1    7300 2600
	-1   0    0    1   
$EndComp
$Comp
L R R10
U 1 1
P 7650 2600
F 0 "R10" V 7750 2600 50  0000 C CNN
F 1 "1k" V 7650 2600 50  0000 C CNN
F 2 "Resistors_SMD:R_0402" V 7580 2600 50  0001 C CNN
F 3 "" H 7650 2600 50  0000 C CNN
	1    7650 2600
	0    -1   -1   0   
$EndComp
$Comp
L GND #PWR034
U 1 1
P 7800 2600
F 0 "#PWR034" H 7800 2350 50  0001 C CNN
F 1 "GND" H 7800 2450 50  0000 C CNN
F 2 "" H 7800 2600 50  0000 C CNN
F 3 "" H 7800 2600 50  0000 C CNN
	1    7800 2600
	1    0    0    -1  
$EndComp
$Comp
L GND #PWR035
U 1 1
P 5750 4000
F 0 "#PWR035" H 5750 3750 50  0001 C CNN
F 1 "GND" H 5750 3850 50  0000 C CNN
F 2 "" H 5750 4000 50  0000 C CNN
F 3 "" H 5750 4000 50  0000 C CNN
	1    5750 4000
	1    0    0    -1  
$EndComp
$Comp
L C_Small C13
U 1 1
P 5250 3550
F 0 "C13" H 5260 3620 50  0000 L CNN
F 1 "22pF" V 5300 3650 50  0000 L CNN
F 2 "Capacitors_SMD:C_0402" H 5250 3550 50  0001 C CNN
F 3 "" H 5250 3550 50  0000 C CNN
	1    5250 3550
	0    1    1    0   
$EndComp
$Comp
L C_Small C5
U 1 1
P 5250 3250
F 0 "C5" H 5260 3320 50  0000 L CNN
F 1 "22pF" V 5150 3150 50  0000 L CNN
F 2 "Capacitors_SMD:C_0402" H 5250 3250 50  0001 C CNN
F 3 "" H 5250 3250 50  0000 C CNN
	1    5250 3250
	0    1    1    0   
$EndComp
Wire Wire Line
	5150 3250 5150 3550
$Comp
L GND #PWR036
U 1 1
P 5025 3425
F 0 "#PWR036" H 5025 3175 50  0001 C CNN
F 1 "GND" H 4925 3425 50  0000 C CNN
F 2 "" H 5025 3425 50  0000 C CNN
F 3 "" H 5025 3425 50  0000 C CNN
	1    5025 3425
	1    0    0    -1  
$EndComp
Wire Wire Line
	5145 3445 5145 3455
Wire Wire Line
	9950 5500 9950 5625
Text GLabel 10325 5625 2    60   Input ~ 0
VBUS
Wire Wire Line
	10250 5625 10325 5625
Connection ~ 10100 5200
Wire Wire Line
	9950 4100 9950 4225
Wire Wire Line
	9950 4225 9975 4225
Wire Wire Line
	10275 4225 10350 4225
$Comp
L R R11
U 1 1
P 5725 5050
F 0 "R11" V 5805 5050 50  0000 C CNN
F 1 "1k" V 5725 5050 50  0000 C CNN
F 2 "Resistors_SMD:R_0402" V 5655 5050 50  0001 C CNN
F 3 "" H 5725 5050 50  0000 C CNN
	1    5725 5050
	1    0    0    -1  
$EndComp
$Comp
L +8V #PWR037
U 1 1
P 10350 4225
F 0 "#PWR037" H 10350 4075 50  0001 C CNN
F 1 "+8V" H 10350 4365 50  0000 C CNN
F 2 "" H 10350 4225 50  0000 C CNN
F 3 "" H 10350 4225 50  0000 C CNN
	1    10350 4225
	1    0    0    -1  
$EndComp
Wire Wire Line
	5350 3250 5750 3250
Wire Wire Line
	5750 3250 5750 3400
Wire Wire Line
	5750 3550 5750 3500
Wire Wire Line
	5350 3550 5750 3550
Wire Wire Line
	5425 3550 5425 3525
Connection ~ 5425 3250
Wire Wire Line
	5025 3400 5225 3400
Connection ~ 5150 3400
Wire Wire Line
	5625 3400 5625 3425
$Comp
L GND #PWR038
U 1 1
P 5625 3425
F 0 "#PWR038" H 5625 3175 50  0001 C CNN
F 1 "GND" H 5525 3425 50  0000 C CNN
F 2 "" H 5625 3425 50  0000 C CNN
F 3 "" H 5625 3425 50  0000 C CNN
	1    5625 3425
	1    0    0    -1  
$EndComp
Wire Wire Line
	5025 3400 5025 3425
Wire Wire Line
	5300 5100 5575 5100
Wire Wire Line
	5575 5100 5575 4900
Wire Wire Line
	5575 4900 5850 4900
Connection ~ 5725 4900
Connection ~ 5725 5200
Wire Wire Line
	5300 5300 5425 5300
Connection ~ 5425 3550
$Comp
L Crystal_GND24 Y1
U 1 1
P 5425 3400
F 0 "Y1" H 5550 3600 50  0000 L CNN
F 1 "Crystal_GND24" H 5550 3525 50  0000 L CNN
F 2 "Crystals:Crystal_SMD_SeikoEpson_FA238-4pin_3.2x2.5mm" H 5425 3400 50  0001 C CNN
F 3 "" H 5425 3400 50  0000 C CNN
	1    5425 3400
	0    1    1    0   
$EndComp
$EndSCHEMATC
